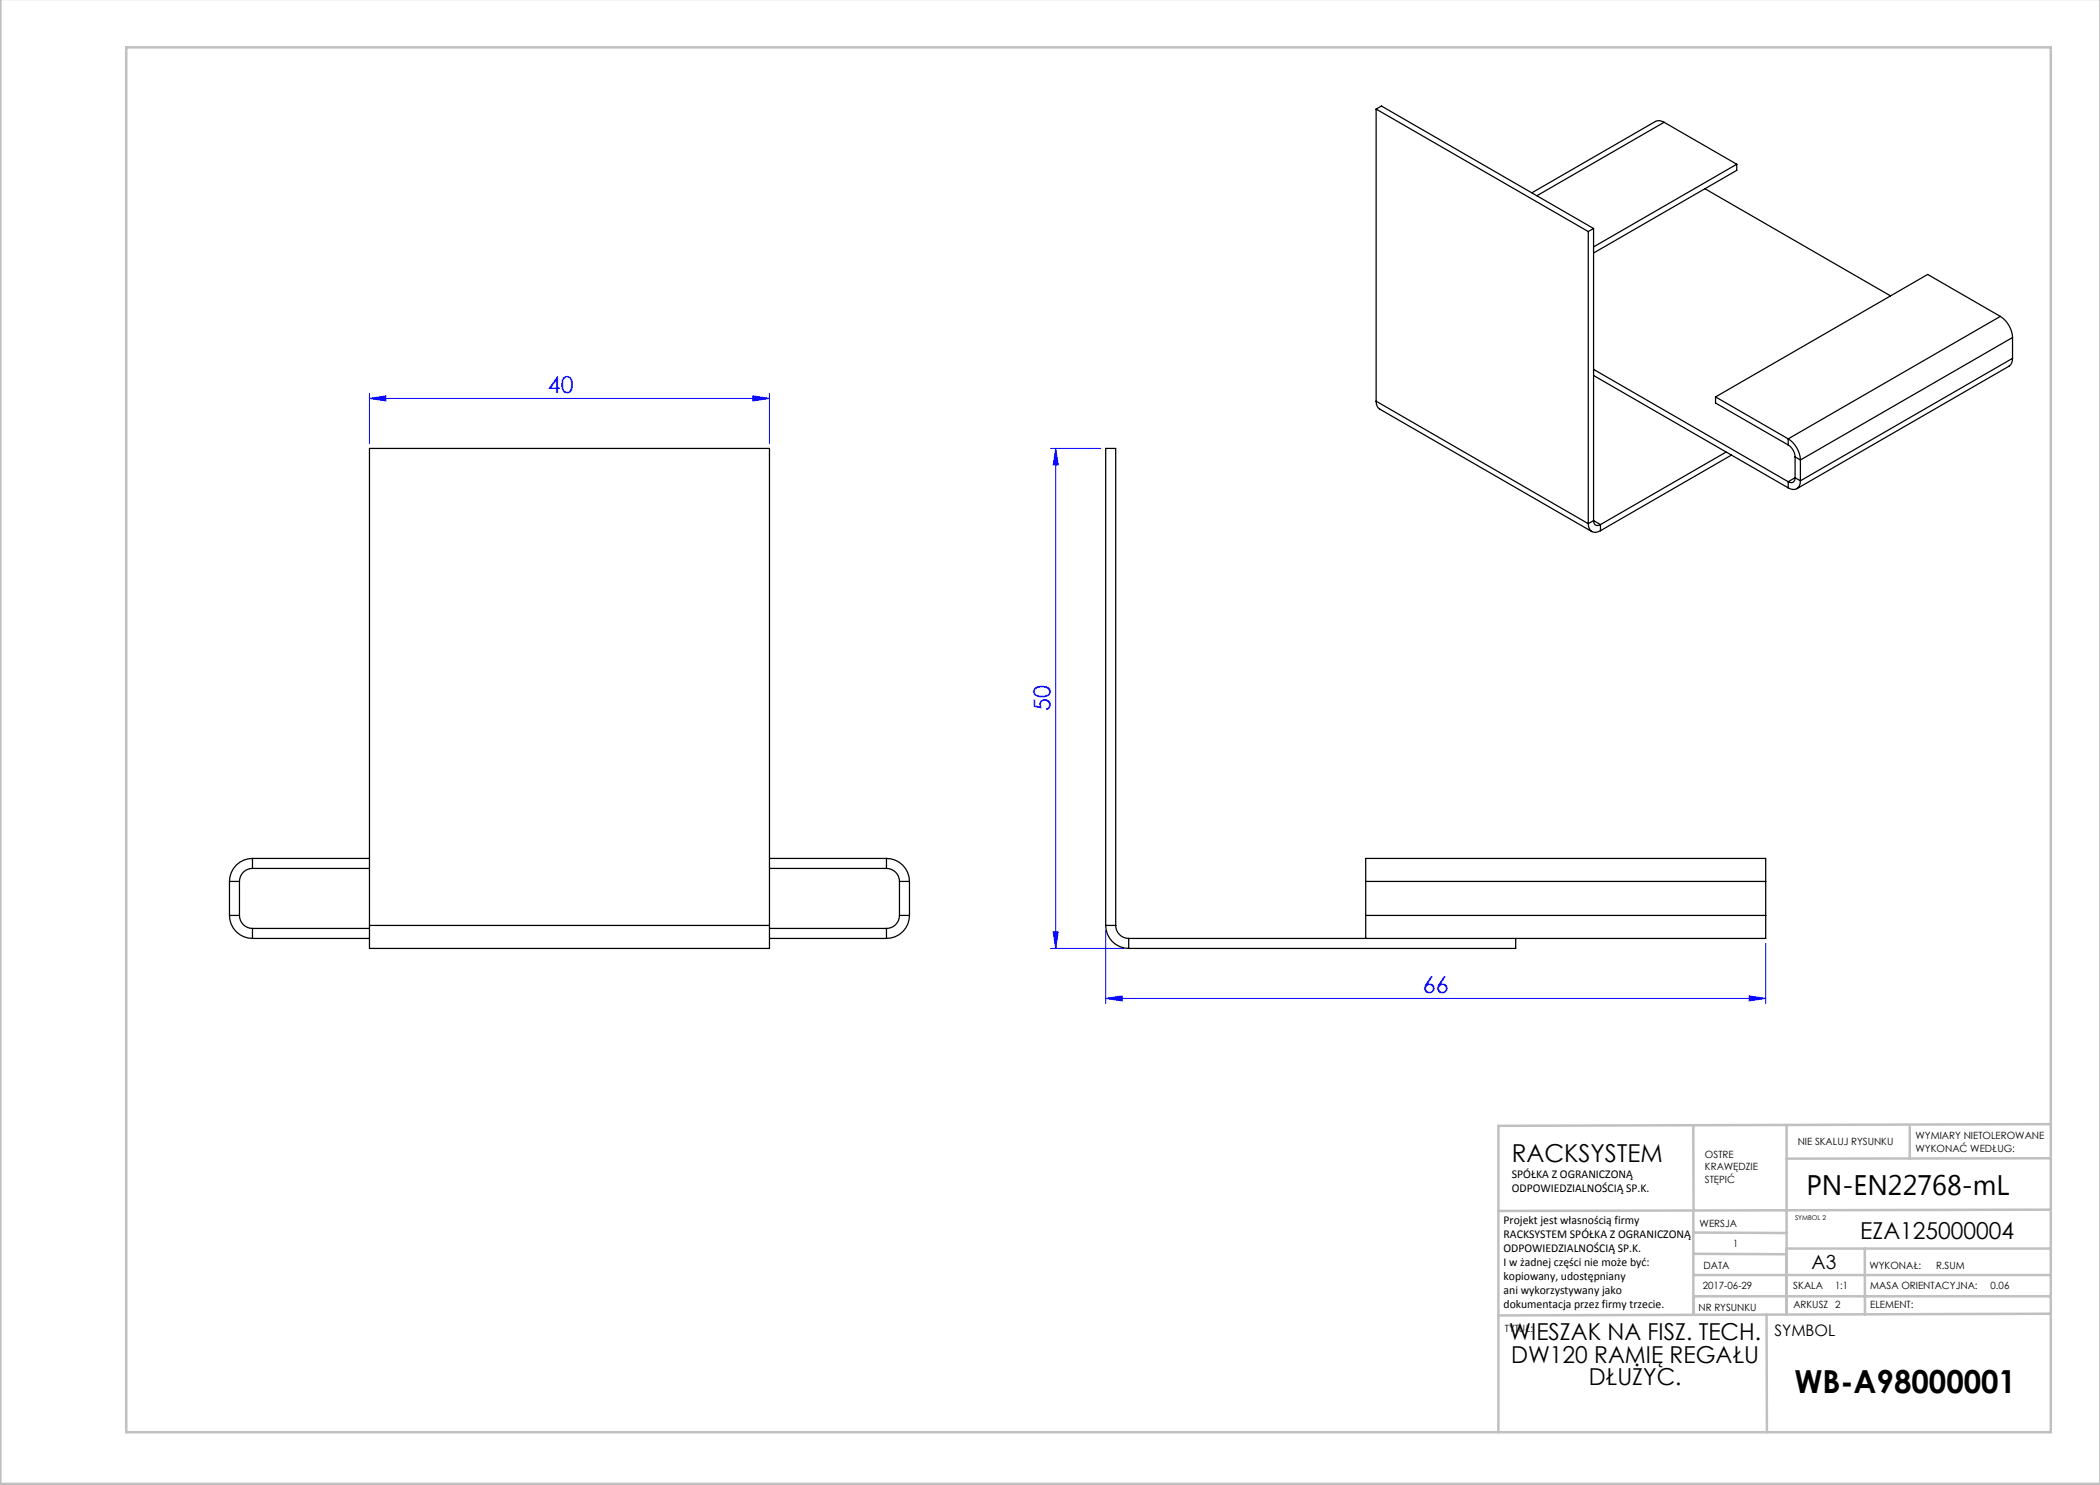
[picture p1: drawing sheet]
<svg xmlns="http://www.w3.org/2000/svg" width="420mm" height="297mm" viewBox="0 0 420 297" stroke-linecap="round" stroke-linejoin="round" font-family="sans-serif">
<g fill="none" stroke="#00f" stroke-width=".2">
<path d="M73.9 79.7l3.3-.5v1zM73.9 78.7v10M73.9 79.7h80M150.6 79.2l3.3 .5-3.3 .5zM153.9 78.7v10M210.1 89.7h10M211.1 89.7v100M211.1 89.7l.5 3.3h-1zM210.1 189.7h14.6M210.6 186.4h1l-.5 3.3zM221.1 199.7l3.3-.5v1zM221.1 186.1v14.6"/>
<path d="M221.1 199.7h132M349.8 199.2l3.3 .5-3.3 .5zM353.1 188.7v12"/>
</g>
<g fill="none" stroke="#c0c0c0" stroke-width=".5">
<path d="M.1 -.1v296.9h419.9M25.2 9.5h385v276.9h-385zM338.7 225.2v16.9M357.3 225v37.9M382 225.4v6.3M410.1 224.8l-110.4 .4v61.2M410.1 231.7h-52.8M338.7 259.3h71.5M338.7 255h71.5M338.7 250.8l18.6 .1M338.7 246.5l18.6 .1M338.7 242.1v20.9"/>
<path d="M373 249.7v13.2M410.1 241.9l-110.4 .3M410.2 249.7h-52.9v13.2M353.3 262.9l.1 23.5M410.2 262.7l-110.5 .4"/>
</g>
<g fill="#00f">
<path d="M150.6 79.2l3.3 .5-3.3 .5zM73.9 79.7l3.3-.5v1z"/>
<path d="M221.1 199.7l3.3-.5v1zM349.8 199.2l3.3 .5-3.3 .5z"/>
<path d="M211.1 89.7l.5 3.3h-1zM210.6 186.4h1l-.5 3.3z"/>
</g>
<g fill="none" stroke="#000" stroke-width=".25">
<path d="M275.2 21.8l42.5 24.5M275.2 21.8l1.1-.6 42.4 24.5M275.2 21.8v58.4M332.8 24.5a1.72 1.72 0 0 0-1.7-.2l-24.7 14.3M332.8 24.5l14.6 8.3M332.8 24.5l-25.4 14.7M341 37.7l37.1 21.5M347.4 32.8l-28.7 16.6M347.4 32.8v1.3l-28.7 16.5M317.7 46.3v58.4M318.7 45.7l-1 .6M318.7 45.7v58.4"/>
<path d="M318.7 73.9l38.9 22.4M318.7 75.1l38.9 22.5M343.1 79.4l14.5 8.4M343.1 79.4v1.2l14.5 8.4M400.1 63.3a5.4 5.4 0 0 1 2.4 4.2M400.1 63.3l-42.5 24.5M400.1 63.3l-14.6-8.4-42.4 24.5M402.5 71.7a1.73 1.73 0 0 1-.7 1.5l-42.4 24.5M402.5 67.5l-42.4 24.5M402.5 67.5v4.2M402.5 71.7l-42.4 24.5M275.2 80.2a1.73 1.73 0 0 0 .7 1.6l42.5 24.5"/>
<path d="M275.2 80.2l42.5 24.5M345.2 90.4l-25.1 14.5M346.3 91l-26.2 15.1M357.6 87.8a5.4 5.4 0 0 1 2.5 4.2M357.6 89a3 3 0 0 1 1.4 2.4M357.6 87.8v1.2M357.6 96.3v1.3M359 95.5a.84 .84 0 0 1-.4 .9 .84 .84 0 0 1-1-.1M359 91.4l1.1 .6M359 95.5l1.1 .7M359 91.4v4.1M359 95.5l-1.4 .8"/>
<path d="M360.1 96.2a1.49 1.49 0 0 1-.7 1.5 1.49 1.49 0 0 1-1.8-.1M360.1 92v4.2M317.7 104.7a1.49 1.49 0 0 0 .7 1.6 1.49 1.49 0 0 0 1.7-.2M318.7 104.1a.84 .84 0 0 0 .4 .9 .84 .84 0 0 0 1-.1M318.7 104.1l-1 .6M318.7 104.1l1.4 .8M320.1 104.9v1.2M45.9 176.3h2M45.9 176.3v6.8M47.9 176.3v6.8M50.5 173.7a2.6 2.6 0 0 0-2.6 2.6M50.5 171.7a4.6 4.6 0 0 0-4.6 4.6"/>
<path d="M50.5 171.7v2M50.5 171.7h23.4M50.5 173.7h23.4M153.9 171.7h23.4M153.9 173.7h23.4M177.3 171.7a4.6 4.6 0 0 1 4.6 4.6M177.3 173.7a2.6 2.6 0 0 1 2.6 2.6M177.3 171.7v2M179.9 176.3h2M179.9 176.3v6.8M181.9 176.3v6.8M273.1 176.3v-4.6h80v4.6"/>
<path d="M273.1 176.3h80M273.1 176.3v6.8M353.1 176.3v6.8M45.9 183.1a4.6 4.6 0 0 0 4.6 4.6M45.9 183.1h2M47.9 183.1a2.6 2.6 0 0 0 2.6 2.6M50.5 185.7v2M50.5 185.7h23.4M50.5 187.7h23.4M73.9 185.1v4.6h80v-4.6M73.9 185.1h80M73.9 185.1v-95.4h80v95.4"/>
<path d="M153.9 185.7h23.4M153.9 187.7h23.4M177.3 185.7v2M179.9 183.1a2.6 2.6 0 0 1-2.6 2.6M179.9 183.1h2M181.9 183.1a4.6 4.6 0 0 1-4.6 4.6M221.1 185.1a4.6 4.6 0 0 0 4.6 4.6M221.1 185.1h2M221.1 185.1v-95.4h2v95.4M223.1 185.1a2.6 2.6 0 0 0 2.6 2.6M225.7 187.7v2M273.1 183.1v4.6"/>
<path d="M273.1 183.1h80M303.1 187.7v2h-77.4M353.1 183.1v4.6h-127.4"/>
</g>
<text font-size="6.3" x="358.9" y="278.5">WB-A98000001</text>
<text font-size="5.6" x="361.3" y="239.1">PN-EN22768-mL</text>
<text font-size="4.9" x="302.4" y="232.4">RACKSYSTEM</text>
<g font-size="4.7" fill="#00f">
<text x="109.5" y="78.7">40</text>
<text x="210.1" y="142.3" transform="rotate(-90 210.1 142.3)">50</text>
<text x="284.6" y="198.7">66</text>
</g>
<g font-size="4.7">
<text x="372" y="247.8">EZA125000004</text>
<text x="301.9" y="268.1">WIESZAK NA FISZ. TECH.</text>
<text x="302.2" y="272.6">DW120 RAMIĘ REGAŁU</text>
<text x="317.7" y="277.1">DŁUŻYC.</text>
</g>
<text font-size="3.9" x="362.3" y="253.8">A3</text>
<text font-size="3.2" x="354.9" y="267.2">SYMBOL</text>
<g font-size="2.4">
<text x="302.4" y="235.6">SPÓŁKA Z OGRANICZONĄ</text>
<text x="302.4" y="238.4">ODPOWIEDZIALNOŚCIĄ SP.K.</text>
<text x="300.7" y="244.7">Projekt jest własnością firmy</text>
<text x="300.7" y="247.5">RACKSYSTEM SPÓŁKA Z OGRANICZONĄ</text>
<text x="300.7" y="250.3">ODPOWIEDZIALNOŚCIĄ SP.K.</text>
<text x="300.7" y="253.1">I w żadnej części nie może być:</text>
<text x="300.7" y="256">kopiowany, udostępniany</text>
<text x="300.7" y="258.8">ani wykorzystywany jako</text>
<text x="300.7" y="261.6">dokumentacja przez firmy trzecie.</text>
</g>
<g font-size="2">
<text x="383.1" y="227.9">WYMIARY NIETOLEROWANE</text>
<text x="341" y="231.6">OSTRE</text>
<text x="359.5" y="228.9">NIE SKALUJ RYSUNKU</text>
<text x="383.1" y="230.4">WYKONAĆ WEDŁUG:</text>
<text x="341" y="234.1">KRAWĘDZIE</text>
<text x="341" y="236.6">STĘPIĆ</text>
<text x="339.9" y="245.4">WERSJA</text>
<text x="346.6" y="249.5">1</text>
<text x="340.6" y="257.7">2017-06-29</text>
<text x="340.7" y="253.8">DATA</text>
<text x="358.7" y="257.7">SKALA</text>
<text x="367" y="257.7">1:1</text>
<text x="373.9" y="253.8">WYKONAŁ:</text>
<text x="374.1" y="257.7">MASA ORIENTACYJNA:</text>
<text x="387.2" y="253.8">R.SUM</text>
<text x="398.1" y="257.7">0.06</text>
<text x="339.7" y="262.3">NR RYSUNKU</text>
<text x="358.7" y="261.7">ARKUSZ 2</text>
<text x="374.1" y="261.7">ELEMENT:</text>
<text x="301" y="266.4">TYTUŁ:</text>
</g>
<text font-size="1.3" x="359" y="244">SYMBOL 2</text>
</svg>
